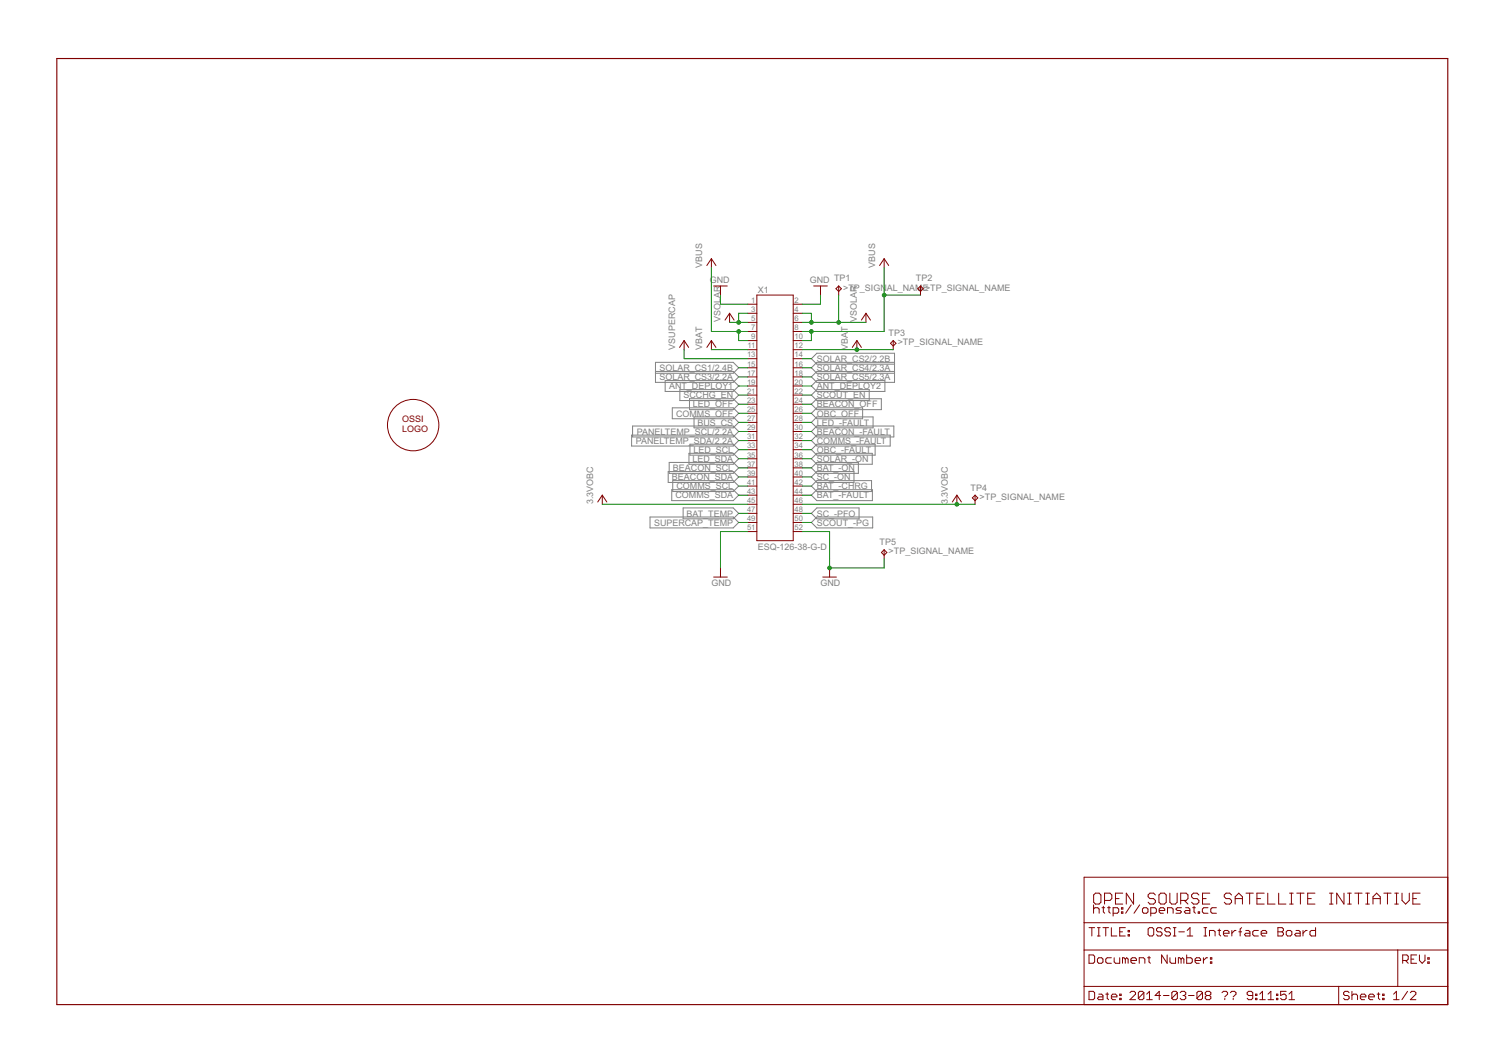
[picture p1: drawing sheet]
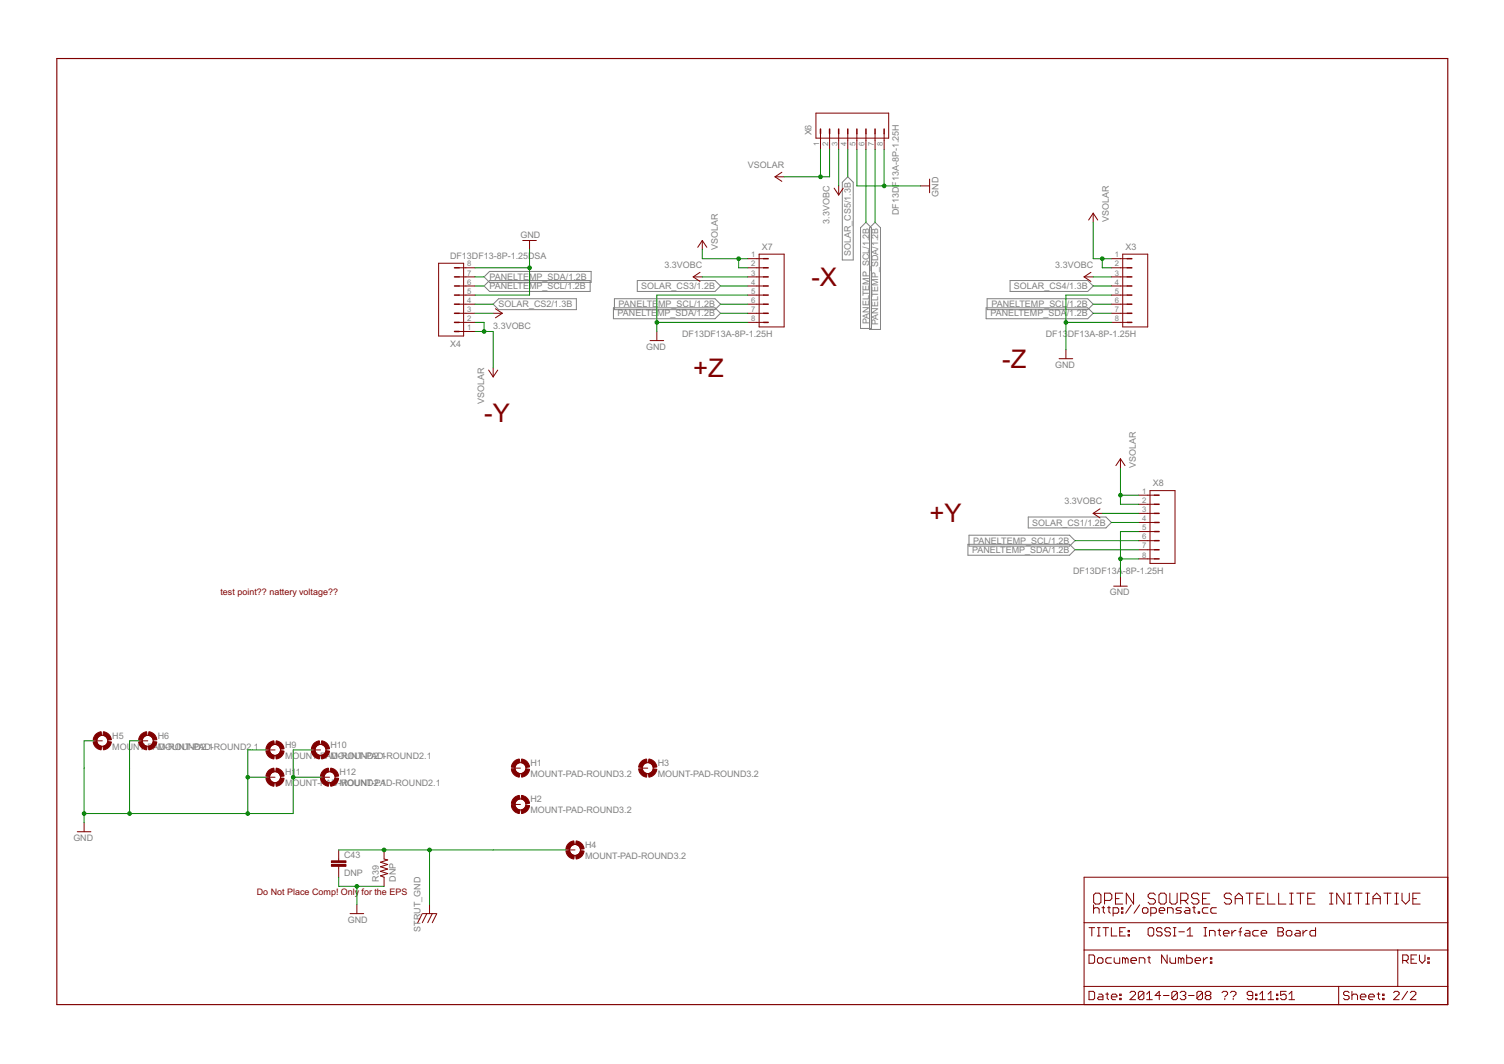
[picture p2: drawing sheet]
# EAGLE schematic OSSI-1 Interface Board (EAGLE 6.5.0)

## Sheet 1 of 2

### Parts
TP1  TP  [TP-13]
TP2  TP  [TP-13]
TP3  TP  [TP-13]
TP4  TP  [TP-13]
TP5  TP  [TP-13]
U$1  OSSILOGO-10  [OSSILOGO1010]
X1  ESQ-126-38-G-D  [ESQ-126-XX-X-D]

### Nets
3.3VOBC: TP4.TP X1.45 X1.46 ; also sheet 2
ANT_DEPLOY1: X1.19
ANT_DEPLOY2: X1.20
BAT_-CHRG: X1.42
BAT_-FAULT: X1.44
BAT_-ON: X1.38
BAT_TEMP: X1.47
BEACON_-FAULT: X1.30
BEACON_OFF: X1.24
BEACON_SCL: X1.37
BEACON_SDA: X1.39
BUS_CS: X1.27
COMMS_-FAULT: X1.32
COMMS_OFF: X1.25
COMMS_SCL: X1.41
COMMS_SDA: X1.43
GND: TP5.TP X1.1 X1.2 X1.51 X1.52 ; also sheet 2
LED_-FAULT: X1.28
LED_OFF: X1.23
LED_SCL: X1.33
LED_SDA: X1.35
OBC_-FAULT: X1.34
OBC_OFF: X1.26
PANELTEMP_SCL: X1.29 ; also sheet 2
PANELTEMP_SDA: X1.31 ; also sheet 2
SC_-ON: X1.40
SC_-PFO: X1.48
SCCHG_EN: X1.21
SCOUT_-PG: X1.50
SCOUT_EN: X1.22
SOLAR_-ON: X1.36
SOLAR_CS1: X1.15 ; also sheet 2
SOLAR_CS2: X1.14 ; also sheet 2
SOLAR_CS3: X1.17 ; also sheet 2
SOLAR_CS4: X1.16 ; also sheet 2
SOLAR_CS5: X1.18 ; also sheet 2
SUPERCAP_TEMP: X1.49
VBAT: TP3.TP X1.11 X1.12
VBUS: TP2.TP X1.7 X1.8 X1.9 X1.10
VSOLAR: TP1.TP X1.3 X1.4 X1.5 X1.6 ; also sheet 2
VSUPERCAP: X1.13

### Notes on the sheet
- OPEN SOURSE SATELLITE INITIATIVE
- http://opensat.cc

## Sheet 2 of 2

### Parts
C43  DNP  C0805(2012)  [C0805(2012)]
H1  MOUNT-PAD-ROUND3.2  [3.2-PAD-ROUND]
H2  MOUNT-PAD-ROUND3.2  [3.2-PAD-ROUND]
H3  MOUNT-PAD-ROUND3.2  [3.2-PAD-ROUND]
H4  MOUNT-PAD-ROUND3.2  [3.2-PAD-ROUND]
H5  MOUNT-PAD-ROUND2.1  [2.1-PAD-ROUND]
H6  MOUNT-PAD-ROUND2.1  [2.1-PAD-ROUND]
H9  MOUNT-PAD-ROUND2.1  [2.1-PAD-ROUND]
H10  MOUNT-PAD-ROUND2.1  [2.1-PAD-ROUND]
H11  MOUNT-PAD-ROUND2.1  [2.1-PAD-ROUND]
H12  MOUNT-PAD-ROUND2.1  [2.1-PAD-ROUND]
R39  DNP  RWSL1206  [WSL1206]
X3  DF13DF13A-8P-1.25H  [DF13A-8P]
X4  DF13DF13-8P-1.25DSA  [DF13-8P-1.25DSA]
X6  DF13DF13A-8P-1.25H  [DF13A-8P]
X7  DF13DF13A-8P-1.25H  [DF13A-8P]
X8  DF13DF13A-8P-1.25H  [DF13A-8P]

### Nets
3.3VOBC: X3.3 X4.3 X6.3 X7.3 X8.3 ; also sheet 1
GND: C43.2 H5.B3,2(MOUNT) H6.B3,2(MOUNT) H9.B3,2(MOUNT) H10.B3,2(MOUNT) H11.B3,2(MOUNT) H12.B3,2(MOUNT) R39.P$1 X3.5 X3.8 X4.5 X4.8 X6.5 X6.8 X7.5 X7.8 X8.5 X8.8 ; also sheet 1
PANELTEMP_SCL: X3.6 X4.6 X6.6 X7.6 X8.6 ; also sheet 1
PANELTEMP_SDA: X3.7 X4.7 X6.7 X7.7 X8.7 ; also sheet 1
SOLAR_CS1: X8.4 ; also sheet 1
SOLAR_CS2: X4.4 ; also sheet 1
SOLAR_CS3: X7.4 ; also sheet 1
SOLAR_CS4: X3.4 ; also sheet 1
SOLAR_CS5: X6.4 ; also sheet 1
STRUT_GND: C43.1 H4.B3,2(MOUNT) R39.P$2
VSOLAR: X3.1 X3.2 X4.1 X4.2 X6.1 X6.2 X7.1 X7.2 X8.1 X8.2 ; also sheet 1
Unconnected: H1.B3,2(MOUNT) H2.B3,2(MOUNT) H3.B3,2(MOUNT)

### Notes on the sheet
- -X
- -Z
- +Z
- -Y
- +Y
- test point?? nattery voltage??
- Do Not Place Comp! Only for the EPS
- OPEN SOURSE SATELLITE INITIATIVE
- http://opensat.cc
